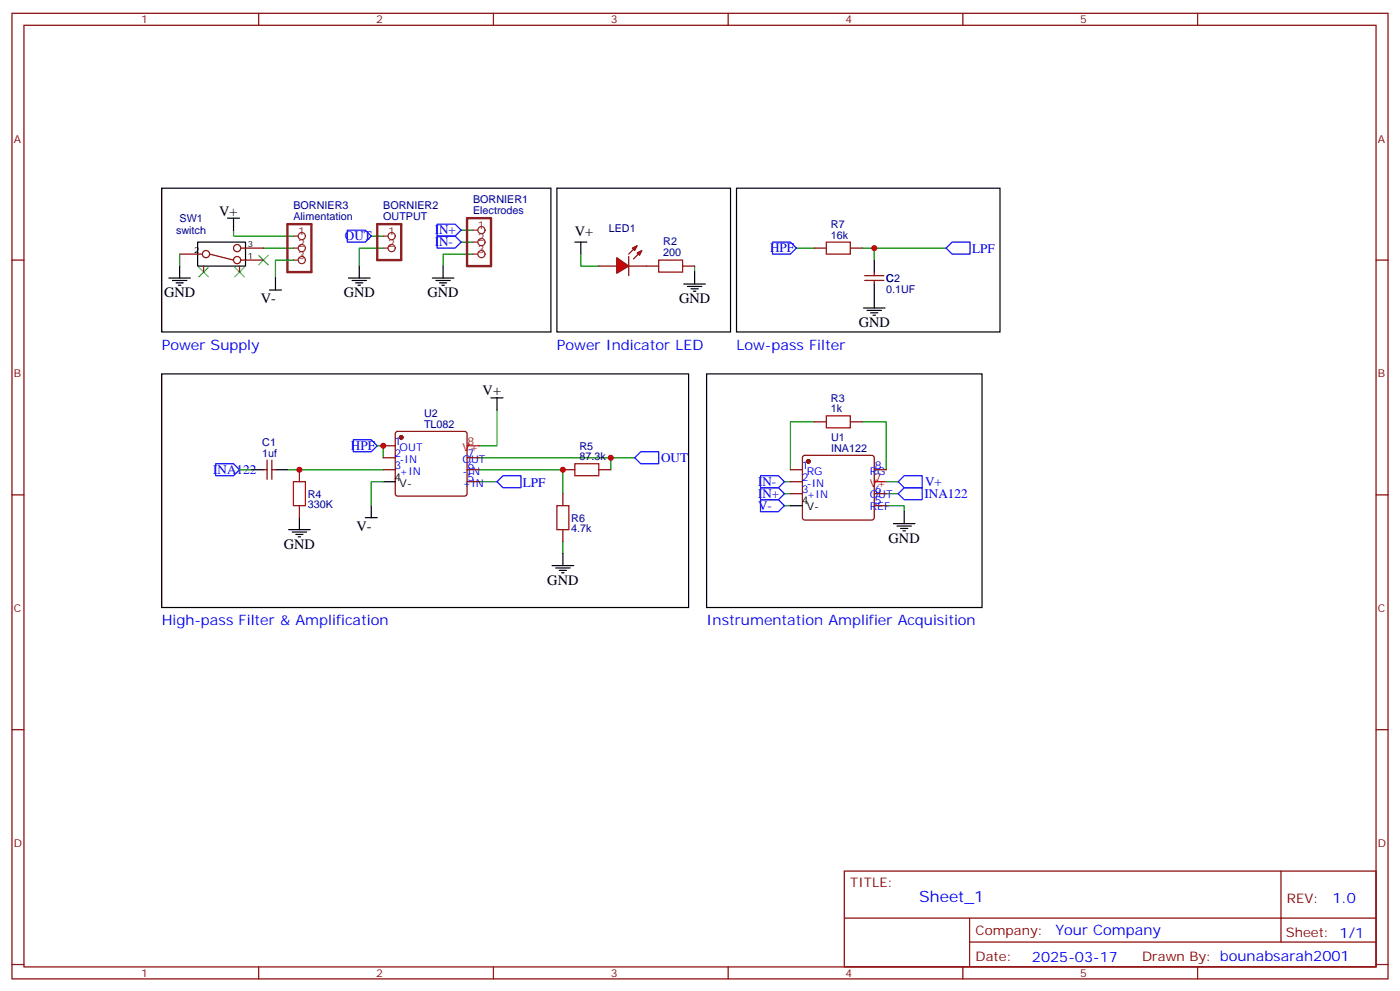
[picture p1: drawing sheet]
<svg xmlns="http://www.w3.org/2000/svg" width="412mm" height="292mm" viewBox="0 0 412 292" stroke-linecap="round" stroke-linejoin="round" font-family="sans-serif">
<g fill="none" stroke="#870000" stroke-width=".35">
<path d="M3.5 3.9h405.4v284.4h-405.4zM7.1 7.4h398.2v277.3h-398.2zM76.2 3.9v3.5M145.3 3.9v3.5M214.5 3.9v3.5M283.6 3.9v3.5M352.8 3.9v3.5M3.5 76.6h3.6M52.9 74.8h6.7M60 78.4v1.7M61.7 74.8l7.1 1.8M70.6 78.4v1.7"/>
<path d="M70.9 76.6h6.7M70.9 73.1h6.7M405.3 76.6h3.6M254.7 81.2h5.6M254.7 82.6h5.6M257.5 80.1v1.1M257.5 82.6v1M232.8 138.3h3.6M236.6 134.3l.5-.2h19.7l.5 .2 .2 .5v17.6l-.2 .5-.5 .2h-19.7l-.5-.2-.2-.5v-17.6zM257.5 138.3h3.6M3.5 145.7h3.6M232.8 141.9h3.6"/>
<path d="M232.8 145.4h3.6M257.5 145.4h3.6M257.5 148.9h3.6M405.3 145.7h3.6M3.5 214.9h3.6M405.3 214.9h3.6M248.7 256.5h156.6v28.2h-156.6zM377.3 256.5v20.9M248.7 270.4h156.5M285.6 277.4h119.6M285.6 270.4v14.1M3.5 284h3.6"/>
<path d="M76.2 284.7v3.6M145.3 284.7v3.6M214.5 284.7v3.6M283.6 284.7v3.6M352.8 284.7v3.6M405.3 284h3.6"/>
<circle cx="60.7" cy="74.8" r="1.06"/>
<circle cx="69.8" cy="76.6" r="1.06"/>
<circle cx="69.8" cy="73.1" r="1.06"/>
</g>
<g fill="none" stroke="#008700" stroke-width=".35">
<path d="M68.8 67.8v1.7h17.6M77.6 73.1h8.8M109.4 69.5h3.5M112.9 73.1h-7.1v5.3M135.8 71.3h3.5M135.8 67.8h3.5M139.3 74.8h-8.8v3.6M171.1 74.8v3.6h5.3M204.6 78.4v1.7M234.6 73.1h5.3M254 73.1h3.5v3.5M257.5 73.1h21.2"/>
<path d="M84.7 138.3h28.2M111.1 131.3h1.8v3.5M141.1 134.8h38.8v3.5M141.1 138.3h24.7v7.1M146.4 120.7v10.6h-5.3M179.9 134.8h7.1M239.9 124.2h-7.1v14.1M254 124.2h7.1v14.1M141.1 141.9h5.3M165.8 159.5v3.5M231.1 145.4h1.7M231.1 141.9h1.7"/>
<path d="M231.1 148.9h1.7M261.1 148.9h5.2v1.8M261.1 145.4h3.5"/>
</g>
<path d="M102.3 67.8h5.3l1.8 1.7-1.8 1.8h-5.3zM128.8 69.5h5.3l1.7 1.8-1.7 1.8h-5.3zM128.8 66h5.3l1.7 1.8-1.7 1.7h-5.3zM227.5 71.3h5.3l1.8 1.8-1.8 1.7h-5.3zM278.7 73.1l1.8-1.8h5.3v3.5h-5.3zM63.5 136.6h5.3l1.8 1.7-1.8 1.8h-5.3zM104.1 129.5h5.3l1.7 1.8-1.7 1.7h-5.3zM187 134.8l1.7-1.8h5.3v3.6h-5.3zM146.4 141.9l1.8-1.8h5.3v3.5h-5.3zM224 143.6h5.3l1.8 1.8-1.8 1.7h-5.3zM224 140.1h5.3l1.8 1.8-1.8 1.7h-5.3zM264.6 145.4l1.7-1.8h5.3v3.5h-5.3z" fill="none" stroke="#00f" stroke-width=".35"/>
<path d="M58.6 78.7l2.8 2.8M61.4 78.7l-2.8 2.8M69.1 78.7l2.9 2.8M72 78.7l-2.9 2.8M76.2 75.2l2.8 2.8M79 75.2l-2.8 2.8" fill="none" stroke="#3c3" stroke-width=".35"/>
<g fill="none" stroke="#000" stroke-width=".35">
<path d="M47.6 55.4h114.7v42.4h-114.7zM164 55.4h51.2v42.4h-51.2zM217 55.4h77.6v42.4h-77.6zM52.9 78.4v3.5M58.2 71.3h14.1v7.1h-14.1zM67 64.2h3.6M68.8 64.2v3.6M105.8 78.4v3.5M130.5 78.4v3.5M169.3 71.3h3.6M171.1 71.3v3.5M257.5 76.6v3.5"/>
<path d="M49.7 81.9h6.4M50.8 82.6h4.2M51.9 83.3h2.1M52.6 84h.7M102.7 81.9h6.3M103.7 82.6h4.2M104.8 83.3h2.1M105.5 84h.7M127.4 81.9h6.3M128.4 82.6h4.2M129.5 83.3h2.1M130.2 84h.7"/>
<path d="M201.4 83.6h6.4M202.5 84.3h4.2M203.6 85.1h2.1M204.3 85.8h.7M204.6 80.1v3.5M254.4 90.7h6.3M255.4 91.4h4.2M256.5 92.1h2.1M257.2 92.8h.7M257.5 83.6v7.1M47.6 110.1h155.2v68.8h-155.2zM144.6 117.2h3.6"/>
<path d="M146.4 117.2v3.5M208.1 110.1h81.2v68.8h-81.2zM85 156h6.4M86.1 156.7h4.2M87.1 157.4h2.2M87.8 158.1h.7M88.2 152.4v3.6M232.8 148.9h3.6M263.2 154.2h6.3M264.2 154.9h4.3M265.3 155.6h2.1M266 156.3h.7"/>
<path d="M266.3 150.7v3.5M162.6 166.5h6.4M163.7 167.3h4.2M164.7 168h2.2M165.5 168.7h.7M165.8 163v3.5"/>
</g>
<circle cx="238.1" cy="135.9" r=".53" fill="#870000" stroke="#870000" stroke-width=".35"/>
<path d="M257.5 141.9h3.6" fill="none" stroke="#f00" stroke-width=".35"/>
<path d="M84.7 66h7v14.1h-7zM111.1 66h7.1v10.6h-7.1zM137.6 64.2h7v14.2h-7z" fill="none" stroke="#8c2424" stroke-width=".71"/>
<g fill="none" stroke="#8c2424" stroke-width=".35">
<path d="M86.4 69.5h1.4M86.4 73.1h1.4M86.4 76.6h1.4M112.9 69.5h1.4M112.9 73.1h1.4M139.3 67.8h1.5M139.3 71.3h1.5M139.3 74.8h1.5"/>
<circle cx="88.9" cy="73.1" r="1.06"/>
<circle cx="88.9" cy="69.5" r="1.06"/>
<circle cx="88.9" cy="76.6" r="1.06"/>
<circle cx="115.4" cy="69.5" r="1.06"/>
<circle cx="115.4" cy="73.1" r="1.06"/>
<circle cx="141.8" cy="74.8" r="1.06"/>
<circle cx="141.8" cy="71.3" r="1.06"/>
<circle cx="141.8" cy="67.8" r="1.06"/>
</g>
<g fill="#f00" stroke="#870000" stroke-width=".35">
<path d="M181.7 75.9l3.5 2.5-3.5 2.1z"/>
<path d="M185.2 75.5v5.7z"/>
</g>
<g fill="#870000" stroke="#870000" stroke-width=".35">
<path d="M185.2 74.8l1.4-1.4z"/>
<path d="M186.6 76.2l1.4-1.4z"/>
</g>
<g fill="#f00" stroke="#870000" stroke-width=".35">
<path d="M186.3 73.1l1.4-.7-.7 1.4z"/>
<path d="M187.7 74.5l1.4-.7-.7 1.4z"/>
</g>
<g fill="none" stroke="#870000" stroke-width=".35">
<path d="M176.4 78.4h5.3M185.2 78.4h8.8M201.1 78.4h3.5M239.9 73.1h3.5M250.5 73.1h3.5M77.6 138.3h1.1M78.7 135.5v5.6M80.1 138.3h1M80.1 135.5v5.6M88.2 138.3v3.6M112.9 131.3h3.5M112.9 134.8h3.5"/>
<path d="M112.9 138.3h3.5M116.7 127.2l.4-.2h19.8l.5 .2 .2 .5v17.7l-.3 .5-.4 .2h-19.8l-.5-.2-.2-.5v-17.7zM137.6 134.8h3.5M137.6 138.3h3.5M165.8 138.3h3.5M176.4 138.3h3.5M239.9 124.2h3.5M250.5 124.2h3.5M88.2 148.9v3.5M137.6 141.9h3.5M165.8 145.4v3.5M165.8 156v3.5"/>
</g>
<path d="M52.9 74.8v3.6M86.4 76.6h-5.3v5.3M70.6 138.3h3.5M112.9 141.9h-3.5v7M261.1 141.9h3.5" fill="none" stroke="#008700" stroke-width=".35"/>
<path d="M79.4 85.4h3.5M81.1 81.9v3.5M74.1 138.3h3.5M81.1 138.3h3.6M107.6 152.4h3.5M109.4 148.9v3.5M112.9 141.9h3.5" fill="none" stroke="#000" stroke-width=".35"/>
<path d="M224 147.1h5.3l1.8 1.8-1.8 1.8h-5.3zM266.3 140.1h5.3v3.5h-5.3l-1.7-1.7z" fill="none" stroke="#00f" stroke-width=".35"/>
<circle cx="118.2" cy="128.8" r=".53" fill="#870000" stroke="#870000" stroke-width=".35"/>
<path d="M137.6 131.3h3.5" fill="none" stroke="#f00" stroke-width=".35"/>
<path d="M194 76.6h7.1v3.5h-7.1zM243.4 71.3h7.1v3.5h-7.1zM169.3 136.6h7.1v3.5h-7.1zM243.4 122.4h7.1v3.6h-7.1zM86.4 141.9h3.6v7h-3.6zM164 148.9h3.6v7.1h-3.6z" fill="none" stroke="#a10000" stroke-width=".35"/>
<g fill="#c00">
<circle cx="179.9" cy="134.8" r=".88"/>
<circle cx="257.5" cy="73.1" r=".88"/>
<circle cx="112.9" cy="131.3" r=".88"/>
<circle cx="88.2" cy="138.3" r=".88"/>
<circle cx="165.8" cy="138.3" r=".88"/>
</g>
<text font-size="4.6" fill="#00f" x="270.8" y="265.5">Sheet_1</text>
<g font-size="4.2">
<text x="64.6" y="63.5">V+</text>
<text x="169.3" y="69.5">V+</text>
<text x="48.3" y="87.5">GND</text>
<text x="76.8" y="89.3">V-</text>
<text x="101.2" y="87.5">GND</text>
<text x="125.9" y="87.5">GND</text>
<text x="200" y="89.3">GND</text>
<text x="252.9" y="96.3">GND</text>
<text x="142.2" y="116.5">V+</text>
<text x="83.6" y="161.6">GND</text>
<text x="105" y="156.4">V-</text>
<text x="261.8" y="159.8">GND</text>
<text x="161.2" y="172.2">GND</text>
</g>
<g font-size="4.2" fill="#00f">
<text x="47.6" y="103">Power Supply</text>
<text x="164" y="103">Power Indicator LED</text>
<text x="217" y="103">Low-pass Filter</text>
<text x="47.6" y="184.2">High-pass Filter &amp; Amplification</text>
<text x="208.1" y="184.2">Instrumentation Amplifier Acquisition</text>
<text x="392.5" y="265.8">1.0</text>
<text x="310.9" y="275.3">Your Company</text>
<text x="304" y="283.1">2025-03-17</text>
</g>
<g font-size="3.9" fill="#00f">
<text x="101.6" y="70.8">OUT</text>
<text x="128.1" y="69">IN+</text>
<text x="128.1" y="72.6">IN-</text>
<text x="226.8" y="74.2">HPF</text>
<text x="286.3" y="74.4">LPF</text>
<text x="103.4" y="132.5">HPF</text>
<text x="194.7" y="136.1">OUT</text>
<text x="62.8" y="139.6">INA122</text>
<text x="154" y="143.3">LPF</text>
<text x="223.3" y="143">IN-</text>
<text x="272.5" y="143.1">V+</text>
<text x="223.3" y="146.6">IN+</text>
<text x="272.3" y="146.7">INA122</text>
<text x="223.3" y="150.2">V-</text>
</g>
<g font-size="3.9" fill="#800">
<text x="250.5" y="261.1">TITLE:</text>
<text x="379.1" y="265.8">REV:</text>
<text x="287.4" y="275.3">Company:</text>
<text x="378.7" y="275.9">Sheet: 1/1</text>
<text x="287.4" y="283">Date:</text>
<text x="336.4" y="283.1">Drawn By: bounabsarah2001</text>
</g>
<g font-size="3.2" fill="#800">
<text x="41.6" y="6.9">1</text>
<text x="110.8" y="6.9">2</text>
<text x="179.9" y="6.9">3</text>
<text x="249.1" y="6.9">4</text>
<text x="318.2" y="6.9">5</text>
<text x="4.1" y="42">A</text>
<text x="405.9" y="42">A</text>
<text x="4.1" y="111.2">B</text>
<text x="405.9" y="111.2">B</text>
<text x="4.1" y="180.3">C</text>
<text x="405.9" y="180.3">C</text>
<text x="4.1" y="249.4">D</text>
<text x="405.9" y="249.4">D</text>
<text x="41.6" y="287.7">1</text>
<text x="110.8" y="287.7">2</text>
<text x="179.9" y="287.7">3</text>
<text x="249.1" y="287.7">4</text>
<text x="318.2" y="287.7">5</text>
</g>
<g font-size="3.2" fill="#000080">
<text x="139.3" y="59.7">BORNIER1</text>
<text x="52.9" y="65.5">SW1</text>
<text x="86.4" y="64.7">Alimentation</text>
<text x="86.4" y="61.5">BORNIER3</text>
<text x="112.9" y="64.7">OUTPUT</text>
<text x="112.9" y="61.5">BORNIER2</text>
<text x="139.3" y="63">Electrodes</text>
<text x="51.9" y="69">switch</text>
<text x="179.3" y="68.2">LED1</text>
<text x="244.8" y="70.2">16k</text>
<text x="244.8" y="67.2">R7</text>
<text x="195.4" y="75.5">200</text>
<text x="195.4" y="72.3">R2</text>
<text x="261.1" y="83.1">C</text>
<text x="261.1" y="83.1">C2</text>
<text x="261.1" y="86.2">0.1UF</text>
<text x="244.8" y="118.4">R3</text>
<text x="124.9" y="126">TL082</text>
<text x="124.9" y="122.9">U2</text>
<text x="244.8" y="121.4">1k</text>
<text x="77.3" y="131.4">C1</text>
<text x="244.8" y="129.8">U1</text>
<text x="77.3" y="134.4">1uf</text>
<text x="170.7" y="135.5">87.3k</text>
<text x="170.7" y="132.5">R5</text>
<text x="244.8" y="133">INA122</text>
<text x="90.7" y="149.7">330K</text>
<text x="90.7" y="146.6">R4</text>
<text x="168.3" y="153.7">R6</text>
<text x="168.3" y="156.7">4.7k</text>
</g>
<g font-size="3.2" fill="#8d2323">
<text x="87.8" y="69.2">1</text>
<text x="114.3" y="69.2">1</text>
<text x="140.8" y="67.4">1</text>
<text x="140.8" y="70.9">2</text>
<text x="87.8" y="72.7">2</text>
<text x="87.8" y="76.2">3</text>
<text x="114.3" y="72.7">2</text>
<text x="140.8" y="74.5">3</text>
</g>
<g font-size="3.2" fill="#00f">
<text x="116.2" y="130.9">1</text>
<text x="116.2" y="134.4">2</text>
<text x="116.2" y="138">3</text>
<text x="117.7" y="132.7">OUT</text>
<text x="117.7" y="136.2">-IN</text>
<text x="136.3" y="136.2">OUT</text>
<text x="137.8" y="138">6</text>
<text x="137.8" y="134.4">7</text>
<text x="236.2" y="138">1</text>
<text x="257.7" y="138">8</text>
<text x="117.7" y="139.7">+IN</text>
<text x="136.3" y="143.3">+IN</text>
<text x="136.3" y="139.7">-IN</text>
<text x="137.8" y="141.5">5</text>
<text x="236.2" y="141.5">2</text>
<text x="237.7" y="139.7">RG</text>
<text x="237.7" y="143.3">-IN</text>
<text x="256.2" y="139.7">RG</text>
<text x="236.2" y="145">3</text>
<text x="237.7" y="146.8">+IN</text>
<text x="256.2" y="146.8">OUT</text>
<text x="257.7" y="148.6">5</text>
<text x="257.7" y="145">6</text>
<text x="256.2" y="150.3">REF</text>
</g>
<g font-size="3.2" fill="#f00">
<text x="137.8" y="130.9">8</text>
<text x="136.3" y="132.7">V+</text>
<text x="256.2" y="143.3">V+</text>
<text x="257.7" y="141.5">7</text>
</g>
<g font-size="3.2">
<text x="116.2" y="141.5">4</text>
<text x="117.7" y="143.3">V-</text>
<text x="236.2" y="148.6">4</text>
<text x="237.7" y="150.3">V-</text>
</g>
<g font-size="2.5">
<text x="57.1" y="74.5">2</text>
<text x="73" y="72.7">3</text>
<text x="73" y="76.2">1</text>
</g>
</svg>
